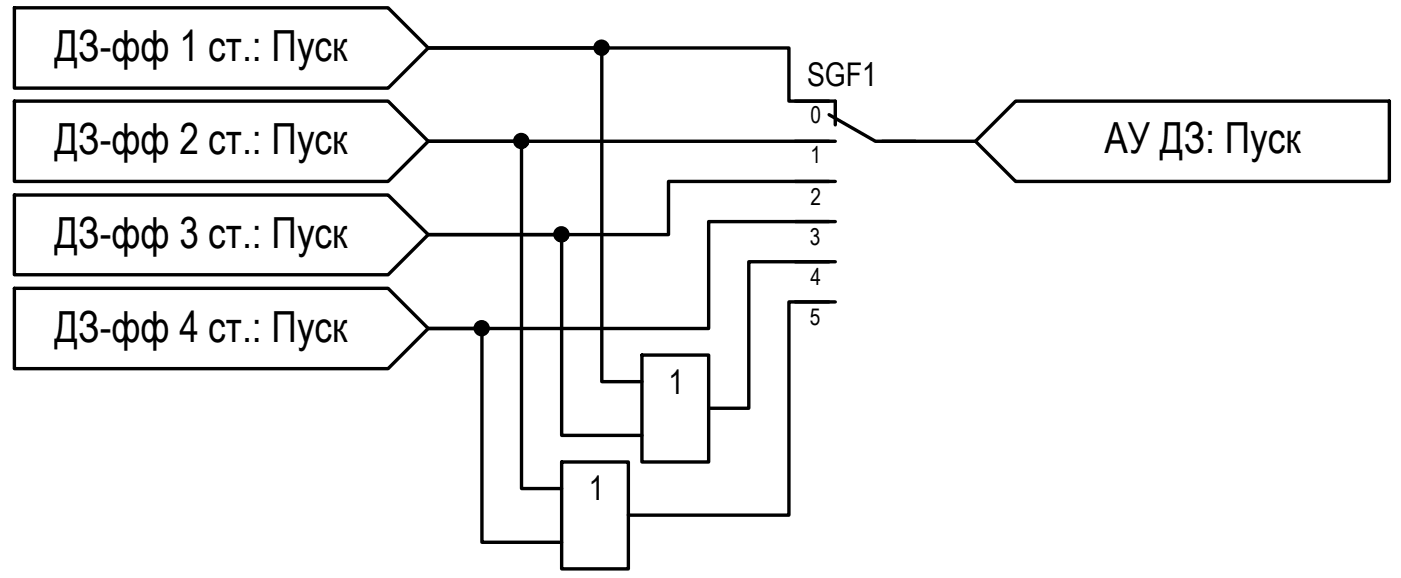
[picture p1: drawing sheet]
<svg xmlns="http://www.w3.org/2000/svg" width="105mm" height="43mm" viewBox="0 0 105 43" stroke-linecap="round" stroke-linejoin="round" font-family="sans-serif">
<!-- layer: 0 -->
<g fill="none" stroke="#000" stroke-width=".25">
<path d="M1.1 .6h28l3 3-3 3h-28zM1.1 7.6h28l3 3-3 3h-28zM1.1 14.6h28l3 3-3 3h-28zM59.5 13.6h3M59.5 16.6h3M59.5 19.6h3M62.1 7.6h-3v-4h-27h13v25h3M62.1 13.6h-12v4h-18h10v15h6M62.1 16.6h-9v8h-21h4v16h6M62.1 19.6h-6v11h-3M62.1 10.6h-30h6.9v26h3.1M66.1 10.6h6.9"/>
<path d="M73 10.6l3-3h28v6h-28zM1.1 21.6h28l3 3-3 3h-28zM42.1 34.6h5v8h-5zM48.1 26.6h5v8h-5zM59.5 22.6h3M62.1 22.6h-3v16h-12"/>
<circle cx="39" cy="10.6" r=".49"/>
<circle cx="42" cy="17.5" r=".49"/>
<circle cx="45" cy="3.6" r=".49"/>
<circle cx="36.1" cy="24.6" r=".49"/>
</g>
<path d="M59.5 7.6h3v1.7M59.5 10.6h3M62.1 8.6l3.5 2h3" fill="none" stroke="#000" stroke-width=".25"/>
<!-- layer: 0 -->
<g fill="#000" stroke="#000" stroke-width=".07">
<path d="M39 11.1h.2zM39 10.1h.1zM42 18.1h.2zM42 17.1h.1zM45 4.1h.2zM45 3.1h.1zM36 25.1h.2zM36 24.1h.1z"/>
<path d="M39 11.1h.1zM39 11.1h.1z"/>
<path d="M39 10.1h.2zM39 10.1h.2z"/>
<path d="M39 10.1h.2zM38.9 10.1h.3z"/>
<path d="M38.9 10.1h.4zM38.9 10.1h.4z"/>
<path d="M38.9 11h.3zM38.9 11l.3 .1z"/>
<path d="M38.9 10.1l.4 .1zM38.8 10.2h.5z"/>
<path d="M38.9 11h.4zM38.9 11h.3z"/>
<path d="M38.8 10.2h.5zM38.8 10.2h.5z"/>
<path d="M38.8 11h.5zM38.8 11h.5z"/>
<path d="M38.8 11h.5zM38.8 11h.5z"/>
<path d="M38.8 10.2h.6zM38.8 10.2h.6z"/>
<path d="M38.8 10.2h.6zM38.8 10.2h.6z"/>
<path d="M38.8 11h.6zM38.8 11h.5z"/>
<path d="M38.7 10.2l.8 .1zM38.7 10.2l.8 .1z"/>
<path d="M38.7 10.9h.7zM38.7 10.9l.7 .1z"/>
<path d="M38.7 10.3h.8zM38.7 10.3h.8z"/>
<path d="M38.7 10.3l.8 .1zM38.7 10.3l.8 .1z"/>
<path d="M38.7 10.9h.8zM38.7 10.9h.7z"/>
<path d="M38.6 10.4h.9zM38.6 10.4h.9z"/>
<path d="M38.6 10.4h1zM38.6 10.4h1z"/>
<path d="M38.6 10.8h.9zM38.6 10.8h.9z"/>
<path d="M38.6 10.8h.9zM38.6 10.8l.9 .1zM38.7 10.9h.8zM38.7 10.9h.8z"/>
<path d="M38.6 10.4l1 .1zM38.6 10.4l1 .1z"/>
<path d="M38.6 10.5h1zM38.6 10.5h1z"/>
<path d="M38.6 10.5l1 .1zM38.6 10.5l1 .1z"/>
<path d="M38.6 10.6h1zM38.6 10.6h1z"/>
<path d="M38.6 10.6l1 .1zM38.6 10.6l1 .1z"/>
<path d="M38.6 10.7h1zM38.6 10.7h1z"/>
<path d="M38.6 10.7l.9 .1 .1-.1zM38.6 10.7l.9 .1h-.9z"/>
<path d="M42 18.1h.1zM42 18.1h.1z"/>
<path d="M42 17.1h.2zM42 17.1h.2z"/>
<path d="M42 17.1h.2zM41.9 17.1h.3z"/>
<path d="M41.9 17.1h.4zM41.9 17.1h.4z"/>
<path d="M41.9 18.1h.3zM41.9 18.1h.3z"/>
<path d="M41.8 17.1h.5zM41.8 17.1h.5z"/>
<path d="M41.8 18h.5zM41.8 18l.4 .1z"/>
<path d="M41.8 17.1l.6 .1zM41.8 17.1l.6 .1z"/>
<path d="M41.8 18h.5zM41.8 18h.5z"/>
<path d="M41.8 17.2h.6zM41.8 17.2h.6z"/>
<path d="M41.8 18h.6zM41.8 18h.5z"/>
<path d="M41.8 17.2h.6zM41.7 17.2h.7z"/>
<path d="M41.8 17.9h.6zM41.8 17.9l.6 .1z"/>
<path d="M41.7 17.2l.7 .1zM41.7 17.2l.7 .1z"/>
<path d="M41.7 17.3h.8zM41.7 17.3h.8z"/>
<path d="M41.7 17.9h.7zM41.7 17.9h.7z"/>
<path d="M41.7 17.9h.7zM41.7 17.9h.7z"/>
<path d="M41.6 17.3h.9zM41.6 17.3h.9z"/>
<path d="M41.6 17.9h.9zM41.6 17.9h.8z"/>
<path d="M41.6 17.3l.9 .1zM41.6 17.3l.9 .1z"/>
<path d="M41.6 17.4h1zM41.6 17.4h1z"/>
<path d="M41.6 17.8h.9zM41.6 17.8h.9z"/>
<path d="M41.6 17.8h.9zM41.6 17.8l.9 .1z"/>
<path d="M41.6 17.4l1 .1zM41.6 17.4l1 .1z"/>
<path d="M41.6 17.5h1zM41.6 17.5h1z"/>
<path d="M41.5 17.5l1.1 .1zM41.5 17.5l1.1 .1z"/>
<path d="M41.5 17.6h1.1zM41.5 17.6h1.1h-1.1z"/>
<path d="M41.5 17.6l1.1 .1zM41.5 17.6l1.1 .1z"/>
<path d="M41.6 17.7h1zM41.6 17.7h1z"/>
<path d="M41.6 17.7h1zM41.6 17.7l.9 .1z"/>
<path d="M45 4.1h.1zM45 4.1h.1z"/>
<path d="M45 3.1h.2zM45 3.1h.2z"/>
<path d="M45 3.1h.2zM44.9 3.1h.3z"/>
<path d="M44.9 3.1h.4zM44.8 3.1h.5z"/>
<path d="M44.9 4.1h.3zM44.9 4.1h.3z"/>
<path d="M44.8 3.1l.5 .1zM44.8 3.1l.5 .1z"/>
<path d="M44.8 4.1h.5zM44.8 4.1h.4z"/>
<path d="M44.8 3.2h.6zM44.8 3.2h.6z"/>
<path d="M44.8 4h.5zM44.8 4l.5 .1z"/>
<path d="M44.8 3.2h.6zM44.8 3.2h.6z"/>
<path d="M44.8 4h.6zM44.8 4h.5z"/>
<path d="M44.7 3.2l.7 .1zM44.7 3.2l.7 .1z"/>
<path d="M44.7 4h.7zM44.7 4h.7z"/>
<path d="M44.7 3.3h.7zM44.7 3.3h.7z"/>
<path d="M44.7 3.3h.8zM44.6 3.3h.9z"/>
<path d="M44.7 3.9h.7zM44.7 3.9h.7z"/>
<path d="M44.7 3.9h.7zM44.7 3.9l.7 .1z"/>
<path d="M44.6 3.3h.9zM44.6 3.3h.9z"/>
<path d="M44.6 3.8h.9zM44.6 3.8l.8 .1z"/>
<path d="M44.6 3.3l.9 .1zM44.6 3.3l.9 .1z"/>
<path d="M44.6 3.4l.9 .1v-.1zM44.6 3.4l.9 .1h-.9z"/>
<path d="M44.6 3.5h1zM44.6 3.5h1z"/>
<path d="M44.6 3.7l.9 .1zM44.6 3.7l.9 .1z"/>
<path d="M44.6 3.8h.9zM44.6 3.8h.9z"/>
<path d="M44.6 3.8h.9zM44.6 3.8h.9z"/>
<path d="M44.6 3.5h1zM44.6 3.5h1z"/>
<path d="M44.6 3.5l1 .1zM44.6 3.5l1 .1z"/>
<path d="M44.6 3.6h1zM44.6 3.6h1z"/>
<path d="M44.6 3.6l1 .1zM44.6 3.6l1 .1z"/>
<path d="M44.6 3.7h1zM44.6 3.7h.9z"/>
<path d="M36 25.1h.1zM36 25.1h.1z"/>
<path d="M36 24.1h.2zM36 24.1h.2z"/>
<path d="M36 24.1h.2zM36 24.1h.2z"/>
<path d="M35.9 24.1h.4zM35.9 24.1h.4z"/>
<path d="M35.9 25.1h.3zM35.9 25.1h.3z"/>
<path d="M35.9 24.1l.4 .1zM35.9 24.1l.4 .1z"/>
<path d="M35.9 25.1h.4zM35.9 25.1h.3z"/>
<path d="M35.8 24.2h.5zM35.8 24.2h.5z"/>
<path d="M35.8 25h.5zM35.8 25l.5 .1z"/>
<path d="M35.8 24.2h.6zM35.8 24.2h.6z"/>
<path d="M35.8 25h.5zM35.8 25h.5z"/>
<path d="M35.7 24.2h.7zM35.7 24.2h.7z"/>
<path d="M35.7 25h.7zM35.7 25h.6z"/>
<path d="M35.7 24.2h.8zM35.7 24.2h.8z"/>
<path d="M35.7 24.9h.7zM35.7 24.9l.7 .1z"/>
<path d="M35.7 24.2l.8 .1zM35.7 24.2l.8 .1z"/>
<path d="M35.7 24.3h.8zM35.7 24.3h.8z"/>
<path d="M35.7 24.8l.8 .1zM35.7 24.8l.8 .1z"/>
<path d="M35.7 24.9h.8zM35.7 24.9h.7z"/>
<path d="M35.6 24.3l1 .1zM35.6 24.3l1 .1z"/>
<path d="M35.6 24.8h.9zM35.6 24.8h.9z"/>
<path d="M35.6 24.4h1zM35.6 24.4h1z"/>
<path d="M35.6 24.4l1 .1v-.1zM35.6 24.4l1 .1h-1z"/>
<path d="M35.6 24.5h1zM35.6 24.5h1z"/>
<path d="M35.6 24.5l1 .1zM35.6 24.5l1 .1z"/>
<path d="M35.6 24.6h1zM35.6 24.6h1z"/>
<path d="M35.6 24.6l1 .1zM35.6 24.6l1 .1z"/>
<path d="M35.6 24.7h1zM35.6 24.7h1z"/>
<path d="M35.6 24.7l1 .1zM35.6 24.7l1 .1z"/>
<path d="M35.6 24.8h1zM35.6 24.8h.9z"/>
</g>
<g font-size="3.2">
<text x="4.1" y="4.6">ДЗ-фф 1 ст.: Пуск</text>
<text x="4.1" y="11.5">ДЗ-фф 2 ст.: Пуск</text>
<text x="82.7" y="11.4">АУ ДЗ: Пуск</text>
<text x="4.1" y="18.6">ДЗ-фф 3 ст.: Пуск</text>
<text x="4.1" y="25.6">ДЗ-фф 4 ст.: Пуск</text>
</g>
<g font-size="2.5">
<text x="50.1" y="29.5">1</text>
<text x="44.1" y="37.5">1</text>
</g>
<text font-size="2.4" x="60.4" y="6.5">SGF1</text>
<g font-size="1.7">
<text x="60.7" y="9.2">0</text>
<text x="60.7" y="12.2">1</text>
<text x="60.7" y="15.4">2</text>
<text x="60.6" y="18.3">3</text>
<text x="60.7" y="21.3">4</text>
<text x="60.6" y="24.3">5</text>
</g>
</svg>
